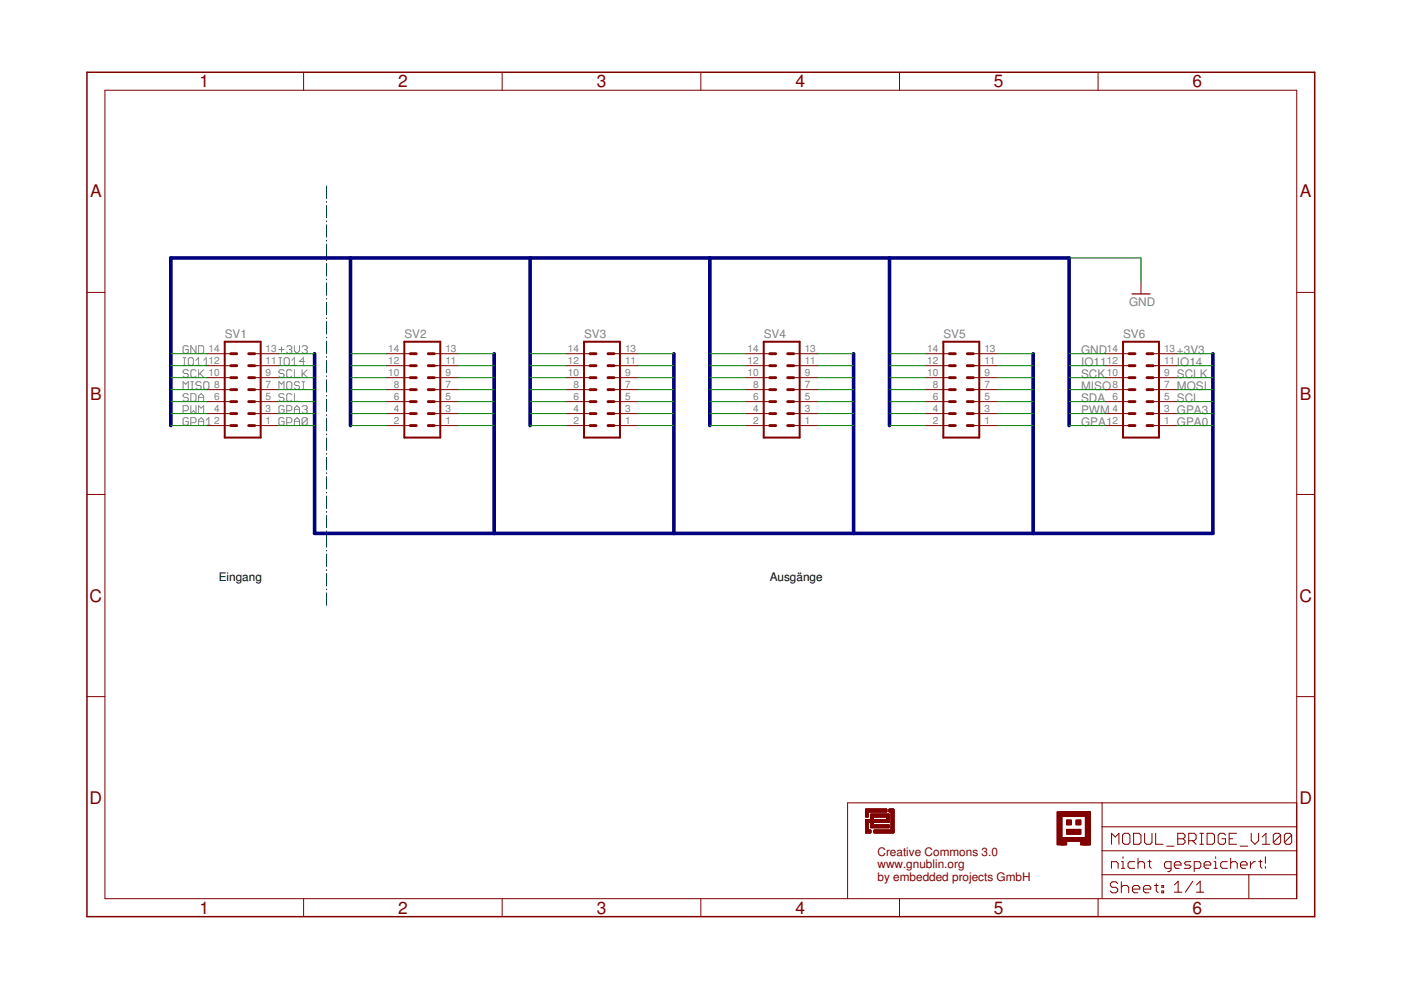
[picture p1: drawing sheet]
<?xml version="1.0" encoding="utf-8"?>
<!DOCTYPE eagle SYSTEM "eagle.dtd">
<eagle version="6.4">
<drawing>
<settings>
<setting alwaysvectorfont="no"/>
<setting verticaltext="up"/>
</settings>
<grid distance="0.1" unitdist="inch" unit="inch" style="lines" multiple="1" display="no" altdistance="0.01" altunitdist="inch" altunit="inch"/>
<schematic xreflabel="%F%N/%S.%C%R" xrefpart="/%S.%C%R">
<libraries>
<library name="frames">
<symbols>
<symbol name="A4L-LOC">
<wire x1="256.54" y1="3.81" x2="256.54" y2="8.89" width="0.1016" layer="94"/>
<wire x1="256.54" y1="8.89" x2="256.54" y2="13.97" width="0.1016" layer="94"/>
<wire x1="256.54" y1="13.97" x2="256.54" y2="19.05" width="0.1016" layer="94"/>
<wire x1="256.54" y1="19.05" x2="256.54" y2="24.13" width="0.1016" layer="94"/>
<wire x1="161.29" y1="3.81" x2="161.29" y2="24.13" width="0.1016" layer="94"/>
<wire x1="161.29" y1="24.13" x2="215.265" y2="24.13" width="0.1016" layer="94"/>
<wire x1="215.265" y1="24.13" x2="256.54" y2="24.13" width="0.1016" layer="94"/>
<wire x1="246.38" y1="3.81" x2="246.38" y2="8.89" width="0.1016" layer="94"/>
<wire x1="246.38" y1="8.89" x2="256.54" y2="8.89" width="0.1016" layer="94"/>
<wire x1="246.38" y1="8.89" x2="215.265" y2="8.89" width="0.1016" layer="94"/>
<wire x1="215.265" y1="8.89" x2="215.265" y2="3.81" width="0.1016" layer="94"/>
<wire x1="215.265" y1="8.89" x2="215.265" y2="13.97" width="0.1016" layer="94"/>
<wire x1="215.265" y1="13.97" x2="256.54" y2="13.97" width="0.1016" layer="94"/>
<wire x1="215.265" y1="13.97" x2="215.265" y2="19.05" width="0.1016" layer="94"/>
<wire x1="215.265" y1="19.05" x2="256.54" y2="19.05" width="0.1016" layer="94"/>
<wire x1="215.265" y1="19.05" x2="215.265" y2="24.13" width="0.1016" layer="94"/>
<text x="217.17" y="15.24" size="2.54" layer="94" font="vector">&gt;DRAWING_NAME</text>
<text x="217.17" y="10.16" size="2.286" layer="94" font="vector">&gt;LAST_DATE_TIME</text>
<text x="230.505" y="5.08" size="2.54" layer="94" font="vector">&gt;SHEET</text>
<text x="216.916" y="4.953" size="2.54" layer="94" font="vector">Sheet:</text>
<frame x1="0" y1="0" x2="260.35" y2="179.07" columns="6" rows="4" layer="94"/>
</symbol>
</symbols>
<devicesets>
<deviceset name="A4L-LOC" prefix="FRAME" uservalue="yes">
<gates>
<gate name="G$1" symbol="A4L-LOC" x="0" y="0"/>
</gates>
<devices>
<device name="">
<technologies>
<technology name=""/>
</technologies>
</device>
</devices>
</deviceset>
</devicesets>
</library>
<library name="con-ml">
<symbols>
<symbol name="14P">
<wire x1="3.81" y1="-10.16" x2="-3.81" y2="-10.16" width="0.4064" layer="94"/>
<wire x1="-3.81" y1="10.16" x2="-3.81" y2="-10.16" width="0.4064" layer="94"/>
<wire x1="-3.81" y1="10.16" x2="3.81" y2="10.16" width="0.4064" layer="94"/>
<wire x1="3.81" y1="-10.16" x2="3.81" y2="10.16" width="0.4064" layer="94"/>
<wire x1="2.54" y1="5.08" x2="3.175" y2="5.08" width="0.1524" layer="94"/>
<wire x1="1.27" y1="2.54" x2="2.54" y2="2.54" width="0.6096" layer="94"/>
<wire x1="1.27" y1="0" x2="2.54" y2="0" width="0.6096" layer="94"/>
<wire x1="1.27" y1="-2.54" x2="2.54" y2="-2.54" width="0.6096" layer="94"/>
<wire x1="1.27" y1="-5.08" x2="2.54" y2="-5.08" width="0.6096" layer="94"/>
<wire x1="1.27" y1="-7.62" x2="2.54" y2="-7.62" width="0.6096" layer="94"/>
<wire x1="-2.54" y1="2.54" x2="-1.27" y2="2.54" width="0.6096" layer="94"/>
<wire x1="-2.54" y1="0" x2="-1.27" y2="0" width="0.6096" layer="94"/>
<wire x1="-2.54" y1="-2.54" x2="-1.27" y2="-2.54" width="0.6096" layer="94"/>
<wire x1="-2.54" y1="-5.08" x2="-1.27" y2="-5.08" width="0.6096" layer="94"/>
<wire x1="-2.54" y1="-7.62" x2="-1.27" y2="-7.62" width="0.6096" layer="94"/>
<wire x1="1.27" y1="5.08" x2="2.54" y2="5.08" width="0.6096" layer="94"/>
<wire x1="1.27" y1="7.62" x2="2.54" y2="7.62" width="0.6096" layer="94"/>
<wire x1="-2.54" y1="5.08" x2="-1.27" y2="5.08" width="0.6096" layer="94"/>
<wire x1="-2.54" y1="7.62" x2="-1.27" y2="7.62" width="0.6096" layer="94"/>
<text x="-3.81" y="-12.7" size="1.778" layer="96">&gt;VALUE</text>
<text x="-3.81" y="10.922" size="1.778" layer="95">&gt;NAME</text>
<pin name="1" x="7.62" y="-7.62" visible="pad" length="middle" direction="pas" rot="R180"/>
<pin name="3" x="7.62" y="-5.08" visible="pad" length="middle" direction="pas" rot="R180"/>
<pin name="5" x="7.62" y="-2.54" visible="pad" length="middle" direction="pas" rot="R180"/>
<pin name="7" x="7.62" y="0" visible="pad" length="middle" direction="pas" rot="R180"/>
<pin name="9" x="7.62" y="2.54" visible="pad" length="middle" direction="pas" rot="R180"/>
<pin name="11" x="7.62" y="5.08" visible="pad" length="middle" direction="pas" rot="R180"/>
<pin name="13" x="7.62" y="7.62" visible="pad" length="middle" direction="pas" rot="R180"/>
<pin name="2" x="-7.62" y="-7.62" visible="pad" length="middle" direction="pas"/>
<pin name="4" x="-7.62" y="-5.08" visible="pad" length="middle" direction="pas"/>
<pin name="6" x="-7.62" y="-2.54" visible="pad" length="middle" direction="pas"/>
<pin name="12" x="-7.62" y="5.08" visible="pad" length="middle" direction="pas"/>
<pin name="14" x="-7.62" y="7.62" visible="pad" length="middle" direction="pas"/>
<pin name="8" x="-7.62" y="0" visible="pad" length="middle" direction="pas"/>
<pin name="10" x="-7.62" y="2.54" visible="pad" length="middle" direction="pas"/>
</symbol>
</symbols>
<devicesets>
<deviceset name="ML14" prefix="SV" uservalue="yes">
<gates>
<gate name="1" symbol="14P" x="0" y="0"/>
</gates>
<devices>
<device name="" package="ML14">
<connects>
<connect gate="1" pin="1" pad="1"/>
<connect gate="1" pin="10" pad="10"/>
<connect gate="1" pin="11" pad="11"/>
<connect gate="1" pin="12" pad="12"/>
<connect gate="1" pin="13" pad="13"/>
<connect gate="1" pin="14" pad="14"/>
<connect gate="1" pin="2" pad="2"/>
<connect gate="1" pin="3" pad="3"/>
<connect gate="1" pin="4" pad="4"/>
<connect gate="1" pin="5" pad="5"/>
<connect gate="1" pin="6" pad="6"/>
<connect gate="1" pin="7" pad="7"/>
<connect gate="1" pin="8" pad="8"/>
<connect gate="1" pin="9" pad="9"/>
</connects>
<technologies>
<technology name=""/>
</technologies>
</device>
</devices>
</deviceset>
</devicesets>
</library>
<library name="EmbeddedProjectsLogos2">
<symbols>
<symbol name="EMBEDDEDPROJECTSLOGO">
<rectangle x1="0" y1="0" x2="1.1" y2="0.55" layer="97"/>
<rectangle x1="1.8" y1="0" x2="6" y2="0.55" layer="97"/>
<rectangle x1="5.45" y1="0.5" x2="6" y2="5" layer="97"/>
<rectangle x1="0" y1="0.55" x2="0.55" y2="2.8" layer="97"/>
<rectangle x1="0" y1="3.4" x2="0.55" y2="5" layer="97"/>
<rectangle x1="0.55" y1="4.45" x2="4.5" y2="5" layer="97"/>
<rectangle x1="5" y1="4.45" x2="5.45" y2="5" layer="97"/>
<rectangle x1="1.1" y1="1.1" x2="5" y2="1.65" layer="97"/>
<rectangle x1="0.55" y1="2.25" x2="5" y2="2.8" layer="97"/>
<rectangle x1="1.1" y1="3.4" x2="5" y2="3.95" layer="97"/>
<rectangle x1="4.45" y1="2.8" x2="5" y2="3.4" layer="97"/>
<rectangle x1="1.1" y1="1.65" x2="1.65" y2="3.4" layer="97"/>
<rectangle x1="0" y1="0" x2="1.1" y2="0.55" layer="97"/>
<rectangle x1="1.8" y1="0" x2="6" y2="0.55" layer="97"/>
<rectangle x1="5.45" y1="0.5" x2="6" y2="5" layer="97"/>
<rectangle x1="0" y1="0.55" x2="0.55" y2="2.8" layer="97"/>
<rectangle x1="0" y1="3.4" x2="0.55" y2="5" layer="97"/>
<rectangle x1="0.55" y1="4.45" x2="4.5" y2="5" layer="97"/>
<rectangle x1="5" y1="4.45" x2="5.45" y2="5" layer="97"/>
<rectangle x1="1.1" y1="1.1" x2="5" y2="1.65" layer="97"/>
<rectangle x1="0.55" y1="2.25" x2="5" y2="2.8" layer="97"/>
<rectangle x1="1.1" y1="3.4" x2="5" y2="3.95" layer="97"/>
<rectangle x1="4.45" y1="2.8" x2="5" y2="3.4" layer="97"/>
<rectangle x1="1.1" y1="1.65" x2="1.65" y2="3.4" layer="97"/>
<rectangle x1="0" y1="0" x2="1.1" y2="0.55" layer="94"/>
<rectangle x1="1.8" y1="0" x2="6" y2="0.55" layer="94"/>
<rectangle x1="5.45" y1="0.5" x2="6" y2="5" layer="94"/>
<rectangle x1="0" y1="0.55" x2="0.55" y2="2.8" layer="94"/>
<rectangle x1="0" y1="3.4" x2="0.55" y2="5" layer="94"/>
<rectangle x1="0.55" y1="4.45" x2="4.5" y2="5" layer="94"/>
<rectangle x1="5" y1="4.45" x2="5.45" y2="5" layer="94"/>
<rectangle x1="1.1" y1="1.1" x2="5" y2="1.65" layer="94"/>
<rectangle x1="0.55" y1="2.25" x2="5" y2="2.8" layer="94"/>
<rectangle x1="1.1" y1="3.4" x2="5" y2="3.95" layer="94"/>
<rectangle x1="4.45" y1="2.8" x2="5" y2="3.4" layer="94"/>
<rectangle x1="1.1" y1="1.65" x2="1.65" y2="3.4" layer="94"/>
<rectangle x1="0" y1="0" x2="1.1" y2="0.55" layer="97"/>
<rectangle x1="1.8" y1="0" x2="6" y2="0.55" layer="97"/>
<rectangle x1="5.45" y1="0.5" x2="6" y2="5" layer="97"/>
<rectangle x1="0" y1="0.55" x2="0.55" y2="2.8" layer="97"/>
<rectangle x1="0" y1="3.4" x2="0.55" y2="5" layer="97"/>
<rectangle x1="0.55" y1="4.45" x2="4.5" y2="5" layer="97"/>
<rectangle x1="5" y1="4.45" x2="5.45" y2="5" layer="97"/>
<rectangle x1="1.1" y1="1.1" x2="5" y2="1.65" layer="97"/>
<rectangle x1="0.55" y1="2.25" x2="5" y2="2.8" layer="97"/>
<rectangle x1="1.1" y1="3.4" x2="5" y2="3.95" layer="97"/>
<rectangle x1="4.45" y1="2.8" x2="5" y2="3.4" layer="97"/>
<rectangle x1="1.1" y1="1.65" x2="1.65" y2="3.4" layer="97"/>
<rectangle x1="0" y1="0" x2="1.1" y2="0.55" layer="97"/>
<rectangle x1="1.8" y1="0" x2="6" y2="0.55" layer="97"/>
<rectangle x1="5.45" y1="0.5" x2="6" y2="5" layer="97"/>
<rectangle x1="0" y1="0.55" x2="0.55" y2="2.8" layer="97"/>
<rectangle x1="0" y1="3.4" x2="0.55" y2="5" layer="97"/>
<rectangle x1="0.55" y1="4.45" x2="4.5" y2="5" layer="97"/>
<rectangle x1="5" y1="4.45" x2="5.45" y2="5" layer="97"/>
<rectangle x1="1.1" y1="1.1" x2="5" y2="1.65" layer="97"/>
<rectangle x1="0.55" y1="2.25" x2="5" y2="2.8" layer="97"/>
<rectangle x1="1.1" y1="3.4" x2="5" y2="3.95" layer="97"/>
<rectangle x1="4.45" y1="2.8" x2="5" y2="3.4" layer="97"/>
<rectangle x1="1.1" y1="1.65" x2="1.65" y2="3.4" layer="97"/>
<rectangle x1="0" y1="0" x2="1.1" y2="0.55" layer="94"/>
<rectangle x1="1.8" y1="0" x2="6" y2="0.55" layer="94"/>
<rectangle x1="5.45" y1="0.5" x2="6" y2="5" layer="94"/>
<rectangle x1="0" y1="0.55" x2="0.55" y2="2.8" layer="94"/>
<rectangle x1="0" y1="3.4" x2="0.55" y2="5" layer="94"/>
<rectangle x1="0.55" y1="4.45" x2="4.5" y2="5" layer="94"/>
<rectangle x1="5" y1="4.45" x2="5.45" y2="5" layer="94"/>
<rectangle x1="1.1" y1="1.1" x2="5" y2="1.65" layer="94"/>
<rectangle x1="0.55" y1="2.25" x2="5" y2="2.8" layer="94"/>
<rectangle x1="1.1" y1="3.4" x2="5" y2="3.95" layer="94"/>
<rectangle x1="4.45" y1="2.8" x2="5" y2="3.4" layer="94"/>
<rectangle x1="1.1" y1="1.65" x2="1.65" y2="3.4" layer="94"/>
<rectangle x1="0" y1="0" x2="1.1" y2="0.55" layer="97"/>
<rectangle x1="1.8" y1="0" x2="6" y2="0.55" layer="97"/>
<rectangle x1="5.45" y1="0.5" x2="6" y2="5" layer="97"/>
<rectangle x1="0" y1="0.55" x2="0.55" y2="2.8" layer="97"/>
<rectangle x1="0" y1="3.4" x2="0.55" y2="5" layer="97"/>
<rectangle x1="0.55" y1="4.45" x2="4.5" y2="5" layer="97"/>
<rectangle x1="5" y1="4.45" x2="5.45" y2="5" layer="97"/>
<rectangle x1="1.1" y1="1.1" x2="5" y2="1.65" layer="97"/>
<rectangle x1="0.55" y1="2.25" x2="5" y2="2.8" layer="97"/>
<rectangle x1="1.1" y1="3.4" x2="5" y2="3.95" layer="97"/>
<rectangle x1="4.45" y1="2.8" x2="5" y2="3.4" layer="97"/>
<rectangle x1="1.1" y1="1.65" x2="1.65" y2="3.4" layer="97"/>
<rectangle x1="0" y1="0" x2="1.1" y2="0.55" layer="97"/>
<rectangle x1="1.8" y1="0" x2="6" y2="0.55" layer="97"/>
<rectangle x1="5.45" y1="0.5" x2="6" y2="5" layer="97"/>
<rectangle x1="0" y1="0.55" x2="0.55" y2="2.8" layer="97"/>
<rectangle x1="0" y1="3.4" x2="0.55" y2="5" layer="97"/>
<rectangle x1="0.55" y1="4.45" x2="4.5" y2="5" layer="97"/>
<rectangle x1="5" y1="4.45" x2="5.45" y2="5" layer="97"/>
<rectangle x1="1.1" y1="1.1" x2="5" y2="1.65" layer="97"/>
<rectangle x1="0.55" y1="2.25" x2="5" y2="2.8" layer="97"/>
<rectangle x1="1.1" y1="3.4" x2="5" y2="3.95" layer="97"/>
<rectangle x1="4.45" y1="2.8" x2="5" y2="3.4" layer="97"/>
<rectangle x1="1.1" y1="1.65" x2="1.65" y2="3.4" layer="97"/>
<rectangle x1="0" y1="0" x2="1.1" y2="0.55" layer="94"/>
<rectangle x1="1.8" y1="0" x2="6" y2="0.55" layer="94"/>
<rectangle x1="5.45" y1="0.5" x2="6" y2="5" layer="94"/>
<rectangle x1="0" y1="0.55" x2="0.55" y2="2.8" layer="94"/>
<rectangle x1="0" y1="3.4" x2="0.55" y2="5" layer="94"/>
<rectangle x1="0.55" y1="4.45" x2="4.5" y2="5" layer="94"/>
<rectangle x1="5" y1="4.45" x2="5.45" y2="5" layer="94"/>
<rectangle x1="1.1" y1="1.1" x2="5" y2="1.65" layer="94"/>
<rectangle x1="0.55" y1="2.25" x2="5" y2="2.8" layer="94"/>
<rectangle x1="1.1" y1="3.4" x2="5" y2="3.95" layer="94"/>
<rectangle x1="4.45" y1="2.8" x2="5" y2="3.4" layer="94"/>
<rectangle x1="1.1" y1="1.65" x2="1.65" y2="3.4" layer="94"/>
<rectangle x1="0" y1="0" x2="1.1" y2="0.55" layer="97"/>
<rectangle x1="1.8" y1="0" x2="6" y2="0.55" layer="97"/>
<rectangle x1="5.45" y1="0.5" x2="6" y2="5" layer="97"/>
<rectangle x1="0" y1="0.55" x2="0.55" y2="2.8" layer="97"/>
<rectangle x1="0" y1="3.4" x2="0.55" y2="5" layer="97"/>
<rectangle x1="0.55" y1="4.45" x2="4.5" y2="5" layer="97"/>
<rectangle x1="5" y1="4.45" x2="5.45" y2="5" layer="97"/>
<rectangle x1="1.1" y1="1.1" x2="5" y2="1.65" layer="97"/>
<rectangle x1="0.55" y1="2.25" x2="5" y2="2.8" layer="97"/>
<rectangle x1="1.1" y1="3.4" x2="5" y2="3.95" layer="97"/>
<rectangle x1="4.45" y1="2.8" x2="5" y2="3.4" layer="97"/>
<rectangle x1="1.1" y1="1.65" x2="1.65" y2="3.4" layer="97"/>
<rectangle x1="0" y1="0" x2="1.1" y2="0.55" layer="97"/>
<rectangle x1="1.8" y1="0" x2="6" y2="0.55" layer="97"/>
<rectangle x1="5.45" y1="0.5" x2="6" y2="5" layer="97"/>
<rectangle x1="0" y1="0.55" x2="0.55" y2="2.8" layer="97"/>
<rectangle x1="0" y1="3.4" x2="0.55" y2="5" layer="97"/>
<rectangle x1="0.55" y1="4.45" x2="4.5" y2="5" layer="97"/>
<rectangle x1="5" y1="4.45" x2="5.45" y2="5" layer="97"/>
<rectangle x1="1.1" y1="1.1" x2="5" y2="1.65" layer="97"/>
<rectangle x1="0.55" y1="2.25" x2="5" y2="2.8" layer="97"/>
<rectangle x1="1.1" y1="3.4" x2="5" y2="3.95" layer="97"/>
<rectangle x1="4.45" y1="2.8" x2="5" y2="3.4" layer="97"/>
<rectangle x1="1.1" y1="1.65" x2="1.65" y2="3.4" layer="97"/>
<rectangle x1="0" y1="0" x2="1.1" y2="0.55" layer="94"/>
<rectangle x1="1.8" y1="0" x2="6" y2="0.55" layer="94"/>
<rectangle x1="5.45" y1="0.5" x2="6" y2="5" layer="94"/>
<rectangle x1="0" y1="0.55" x2="0.55" y2="2.8" layer="94"/>
<rectangle x1="0" y1="3.4" x2="0.55" y2="5" layer="94"/>
<rectangle x1="0.55" y1="4.45" x2="4.5" y2="5" layer="94"/>
<rectangle x1="5" y1="4.45" x2="5.45" y2="5" layer="94"/>
<rectangle x1="1.1" y1="1.1" x2="5" y2="1.65" layer="94"/>
<rectangle x1="0.55" y1="2.25" x2="5" y2="2.8" layer="94"/>
<rectangle x1="1.1" y1="3.4" x2="5" y2="3.95" layer="94"/>
<rectangle x1="4.45" y1="2.8" x2="5" y2="3.4" layer="94"/>
<rectangle x1="1.1" y1="1.65" x2="1.65" y2="3.4" layer="94"/>
</symbol>
<symbol name="GNUBLINLOGO">
<rectangle x1="0.75" y1="6.25" x2="6.25" y2="7" layer="94"/>
<rectangle x1="6.25" y1="0" x2="7" y2="7" layer="94"/>
<rectangle x1="0.7" y1="0" x2="1.5" y2="0.8" layer="94"/>
<rectangle x1="5.5" y1="0" x2="6.3" y2="0.8" layer="94"/>
<rectangle x1="2" y1="2.25" x2="5" y2="3.25" layer="94"/>
<rectangle x1="2" y1="4.25" x2="3" y2="5.25" layer="94"/>
<rectangle x1="0" y1="0" x2="1" y2="7" layer="94"/>
<rectangle x1="1" y1="6" x2="6" y2="7" layer="94"/>
<rectangle x1="6" y1="0" x2="7" y2="7" layer="94"/>
<rectangle x1="1" y1="0.75" x2="6" y2="1.5" layer="94"/>
<rectangle x1="1" y1="0" x2="2" y2="1" layer="94"/>
<rectangle x1="5" y1="0" x2="6" y2="1" layer="94"/>
<rectangle x1="4" y1="4.25" x2="5" y2="5.25" layer="94"/>
<rectangle x1="0.75" y1="6.25" x2="6.25" y2="7" layer="94"/>
<rectangle x1="6.25" y1="0" x2="7" y2="7" layer="94"/>
<rectangle x1="0.7" y1="0" x2="1.5" y2="0.8" layer="94"/>
<rectangle x1="5.5" y1="0" x2="6.3" y2="0.8" layer="94"/>
<rectangle x1="2" y1="2.25" x2="5" y2="3.25" layer="94"/>
<rectangle x1="2" y1="4.25" x2="3" y2="5.25" layer="94"/>
<rectangle x1="0" y1="0" x2="1" y2="7" layer="94"/>
<rectangle x1="1" y1="6" x2="6" y2="7" layer="94"/>
<rectangle x1="6" y1="0" x2="7" y2="7" layer="94"/>
<rectangle x1="1" y1="0.75" x2="6" y2="1.5" layer="94"/>
<rectangle x1="1" y1="0" x2="2" y2="1" layer="94"/>
<rectangle x1="5" y1="0" x2="6" y2="1" layer="94"/>
<rectangle x1="4" y1="4.25" x2="5" y2="5.25" layer="94"/>
</symbol>
</symbols>
<devicesets>
<deviceset name="EPLOGO">
<gates>
<gate name="G$1" symbol="EMBEDDEDPROJECTSLOGO" x="-2.54" y="0"/>
</gates>
<devices>
<device name="" package="EPLOGOKUPFER">
<technologies>
<technology name=""/>
</technologies>
</device>
<device name="SIEB" package="EPLOGOSIEBDRUCK">
<technologies>
<technology name=""/>
</technologies>
</device>
</devices>
</deviceset>
<deviceset name="GNUBLINLOGO">
<gates>
<gate name="G$1" symbol="GNUBLINLOGO" x="-2.54" y="-2.54"/>
</gates>
<devices>
<device name="" package="GNUKUPFER">
<technologies>
<technology name=""/>
</technologies>
</device>
<device name="SIEB" package="GNUSIEBDRUCK">
<technologies>
<technology name=""/>
</technologies>
</device>
</devices>
</deviceset>
</devicesets>
</library>
<library name="supply1">
<symbols>
<symbol name="GND">
<wire x1="-1.905" y1="0" x2="1.905" y2="0" width="0.254" layer="94"/>
<text x="-2.54" y="-2.54" size="1.778" layer="96">&gt;VALUE</text>
<pin name="GND" x="0" y="2.54" visible="off" length="short" direction="sup" rot="R270"/>
</symbol>
</symbols>
<devicesets>
<deviceset name="GND" prefix="GND">
<gates>
<gate name="1" symbol="GND" x="0" y="0"/>
</gates>
<devices>
<device name="">
<technologies>
<technology name=""/>
</technologies>
</device>
</devices>
</deviceset>
</devicesets>
</library>
</libraries>
<attributes>
</attributes>
<variantdefs>
</variantdefs>
<classes>
<class number="0" name="default" width="0" drill="0">
</class>
</classes>
<parts>
<part name="FRAME1" library="frames" deviceset="A4L-LOC" device=""/>
<part name="SV1" library="con-ml" deviceset="ML14" device=""/>
<part name="SV2" library="con-ml" deviceset="ML14" device=""/>
<part name="SV3" library="con-ml" deviceset="ML14" device=""/>
<part name="SV4" library="con-ml" deviceset="ML14" device=""/>
<part name="SV5" library="con-ml" deviceset="ML14" device=""/>
<part name="SV6" library="con-ml" deviceset="ML14" device=""/>
<part name="U$1" library="EmbeddedProjectsLogos2" deviceset="EPLOGO" device="SIEB"/>
<part name="U$2" library="EmbeddedProjectsLogos2" deviceset="GNUBLINLOGO" device="SIEB"/>
<part name="GND1" library="supply1" deviceset="GND" device=""/>
</parts>
<sheets>
<sheet>
<plain>
<wire x1="50.8" y1="154.94" x2="50.8" y2="66.04" width="0.1524" layer="106" style="dashdot"/>
<text x="27.94" y="71.12" size="1.778" layer="106">Eingang</text>
<text x="144.78" y="71.12" size="1.778" layer="106">Ausgänge</text>
<text x="167.64" y="7.62" size="1.778" layer="94">Creative Commons 3.0
www.gnublin.org
by embedded projects GmbH</text>
</plain>
<instances>
<instance part="FRAME1" gate="G$1" x="0" y="0"/>
<instance part="SV1" gate="1" x="33.02" y="111.76"/>
<instance part="SV2" gate="1" x="71.12" y="111.76"/>
<instance part="SV3" gate="1" x="109.22" y="111.76"/>
<instance part="SV4" gate="1" x="147.32" y="111.76"/>
<instance part="SV5" gate="1" x="185.42" y="111.76"/>
<instance part="SV6" gate="1" x="223.52" y="111.76"/>
<instance part="U$1" gate="G$1" x="165.1" y="17.78"/>
<instance part="U$2" gate="G$1" x="205.74" y="15.24"/>
<instance part="GND1" gate="1" x="223.52" y="132.08"/>
</instances>
<busses>
<bus name="B$1:GPA1,PWM,SDA,MISO,SCK,IO11,GND">
<segment>
<wire x1="17.78" y1="104.14" x2="17.78" y2="139.7" width="0.762" layer="92"/>
<wire x1="17.78" y1="139.7" x2="55.88" y2="139.7" width="0.762" layer="92"/>
<wire x1="55.88" y1="139.7" x2="55.88" y2="104.14" width="0.762" layer="92"/>
<wire x1="55.88" y1="139.7" x2="93.98" y2="139.7" width="0.762" layer="92"/>
<wire x1="93.98" y1="139.7" x2="93.98" y2="104.14" width="0.762" layer="92"/>
<wire x1="93.98" y1="139.7" x2="132.08" y2="139.7" width="0.762" layer="92"/>
<wire x1="132.08" y1="139.7" x2="132.08" y2="104.14" width="0.762" layer="92"/>
<wire x1="132.08" y1="139.7" x2="170.18" y2="139.7" width="0.762" layer="92"/>
<wire x1="170.18" y1="139.7" x2="170.18" y2="104.14" width="0.762" layer="92"/>
<wire x1="170.18" y1="139.7" x2="208.28" y2="139.7" width="0.762" layer="92"/>
<wire x1="208.28" y1="139.7" x2="208.28" y2="104.14" width="0.762" layer="92"/>
</segment>
</bus>
<bus name="B$2:GPA0,GPA3,SCL,MOSI,SCLK,IO14,+3V3">
<segment>
<wire x1="48.26" y1="119.38" x2="48.26" y2="81.28" width="0.762" layer="92"/>
<wire x1="48.26" y1="81.28" x2="86.36" y2="81.28" width="0.762" layer="92"/>
<wire x1="86.36" y1="81.28" x2="86.36" y2="119.38" width="0.762" layer="92"/>
<wire x1="86.36" y1="81.28" x2="124.46" y2="81.28" width="0.762" layer="92"/>
<wire x1="124.46" y1="81.28" x2="124.46" y2="119.38" width="0.762" layer="92"/>
<wire x1="124.46" y1="81.28" x2="162.56" y2="81.28" width="0.762" layer="92"/>
<wire x1="162.56" y1="81.28" x2="162.56" y2="119.38" width="0.762" layer="92"/>
<wire x1="162.56" y1="81.28" x2="200.66" y2="81.28" width="0.762" layer="92"/>
<wire x1="200.66" y1="81.28" x2="200.66" y2="119.38" width="0.762" layer="92"/>
<wire x1="200.66" y1="81.28" x2="238.76" y2="81.28" width="0.762" layer="92"/>
<wire x1="238.76" y1="81.28" x2="238.76" y2="119.38" width="0.762" layer="92"/>
</segment>
</bus>
</busses>
<nets>
<net name="GPA0" class="0">
<segment>
<pinref part="SV1" gate="1" pin="1"/>
<wire x1="48.26" y1="104.14" x2="40.64" y2="104.14" width="0.1524" layer="91"/>
<label x="40.64" y="104.14" size="1.778" layer="95" font="vector"/>
</segment>
<segment>
<pinref part="SV2" gate="1" pin="1"/>
<wire x1="86.36" y1="104.14" x2="78.74" y2="104.14" width="0.1524" layer="91"/>
</segment>
<segment>
<pinref part="SV3" gate="1" pin="1"/>
<wire x1="124.46" y1="104.14" x2="116.84" y2="104.14" width="0.1524" layer="91"/>
</segment>
<segment>
<pinref part="SV4" gate="1" pin="1"/>
<wire x1="162.56" y1="104.14" x2="154.94" y2="104.14" width="0.1524" layer="91"/>
</segment>
<segment>
<pinref part="SV5" gate="1" pin="1"/>
<wire x1="200.66" y1="104.14" x2="193.04" y2="104.14" width="0.1524" layer="91"/>
</segment>
<segment>
<pinref part="SV6" gate="1" pin="1"/>
<wire x1="238.76" y1="104.14" x2="231.14" y2="104.14" width="0.1524" layer="91"/>
<label x="231.14" y="104.14" size="1.778" layer="95"/>
</segment>
</net>
<net name="GPA3" class="0">
<segment>
<pinref part="SV1" gate="1" pin="3"/>
<wire x1="48.26" y1="106.68" x2="40.64" y2="106.68" width="0.1524" layer="91"/>
<label x="40.64" y="106.68" size="1.778" layer="95" font="vector"/>
</segment>
<segment>
<pinref part="SV2" gate="1" pin="3"/>
<wire x1="86.36" y1="106.68" x2="78.74" y2="106.68" width="0.1524" layer="91"/>
</segment>
<segment>
<pinref part="SV3" gate="1" pin="3"/>
<wire x1="124.46" y1="106.68" x2="116.84" y2="106.68" width="0.1524" layer="91"/>
</segment>
<segment>
<pinref part="SV4" gate="1" pin="3"/>
<wire x1="162.56" y1="106.68" x2="154.94" y2="106.68" width="0.1524" layer="91"/>
</segment>
<segment>
<pinref part="SV5" gate="1" pin="3"/>
<wire x1="200.66" y1="106.68" x2="193.04" y2="106.68" width="0.1524" layer="91"/>
</segment>
<segment>
<pinref part="SV6" gate="1" pin="3"/>
<wire x1="238.76" y1="106.68" x2="231.14" y2="106.68" width="0.1524" layer="91"/>
<label x="231.14" y="106.68" size="1.778" layer="95"/>
</segment>
</net>
<net name="SCL" class="0">
<segment>
<pinref part="SV1" gate="1" pin="5"/>
<wire x1="48.26" y1="109.22" x2="40.64" y2="109.22" width="0.1524" layer="91"/>
<label x="40.64" y="109.22" size="1.778" layer="95" font="vector"/>
</segment>
<segment>
<pinref part="SV2" gate="1" pin="5"/>
<wire x1="86.36" y1="109.22" x2="78.74" y2="109.22" width="0.1524" layer="91"/>
</segment>
<segment>
<pinref part="SV3" gate="1" pin="5"/>
<wire x1="124.46" y1="109.22" x2="116.84" y2="109.22" width="0.1524" layer="91"/>
</segment>
<segment>
<pinref part="SV4" gate="1" pin="5"/>
<wire x1="162.56" y1="109.22" x2="154.94" y2="109.22" width="0.1524" layer="91"/>
</segment>
<segment>
<pinref part="SV5" gate="1" pin="5"/>
<wire x1="200.66" y1="109.22" x2="193.04" y2="109.22" width="0.1524" layer="91"/>
</segment>
<segment>
<pinref part="SV6" gate="1" pin="5"/>
<wire x1="238.76" y1="109.22" x2="231.14" y2="109.22" width="0.1524" layer="91"/>
<label x="231.14" y="109.22" size="1.778" layer="95"/>
</segment>
</net>
<net name="MOSI" class="0">
<segment>
<pinref part="SV1" gate="1" pin="7"/>
<wire x1="48.26" y1="111.76" x2="40.64" y2="111.76" width="0.1524" layer="91"/>
<label x="40.64" y="111.76" size="1.778" layer="95" font="vector"/>
</segment>
<segment>
<pinref part="SV2" gate="1" pin="7"/>
<wire x1="86.36" y1="111.76" x2="78.74" y2="111.76" width="0.1524" layer="91"/>
</segment>
<segment>
<pinref part="SV3" gate="1" pin="7"/>
<wire x1="124.46" y1="111.76" x2="116.84" y2="111.76" width="0.1524" layer="91"/>
</segment>
<segment>
<pinref part="SV4" gate="1" pin="7"/>
<wire x1="162.56" y1="111.76" x2="154.94" y2="111.76" width="0.1524" layer="91"/>
</segment>
<segment>
<pinref part="SV5" gate="1" pin="7"/>
<wire x1="200.66" y1="111.76" x2="193.04" y2="111.76" width="0.1524" layer="91"/>
</segment>
<segment>
<pinref part="SV6" gate="1" pin="7"/>
<wire x1="238.76" y1="111.76" x2="231.14" y2="111.76" width="0.1524" layer="91"/>
<label x="231.14" y="111.76" size="1.778" layer="95"/>
</segment>
</net>
<net name="SCLK" class="0">
<segment>
<pinref part="SV1" gate="1" pin="9"/>
<wire x1="48.26" y1="114.3" x2="40.64" y2="114.3" width="0.1524" layer="91"/>
<label x="40.64" y="114.3" size="1.778" layer="95" font="vector"/>
</segment>
<segment>
<pinref part="SV2" gate="1" pin="9"/>
<wire x1="86.36" y1="114.3" x2="78.74" y2="114.3" width="0.1524" layer="91"/>
</segment>
<segment>
<pinref part="SV3" gate="1" pin="9"/>
<wire x1="124.46" y1="114.3" x2="116.84" y2="114.3" width="0.1524" layer="91"/>
</segment>
<segment>
<pinref part="SV4" gate="1" pin="9"/>
<wire x1="162.56" y1="114.3" x2="154.94" y2="114.3" width="0.1524" layer="91"/>
</segment>
<segment>
<pinref part="SV5" gate="1" pin="9"/>
<wire x1="200.66" y1="114.3" x2="193.04" y2="114.3" width="0.1524" layer="91"/>
</segment>
<segment>
<pinref part="SV6" gate="1" pin="9"/>
<wire x1="238.76" y1="114.3" x2="231.14" y2="114.3" width="0.1524" layer="91"/>
<label x="231.14" y="114.3" size="1.778" layer="95"/>
</segment>
</net>
<net name="IO14" class="0">
<segment>
<pinref part="SV1" gate="1" pin="11"/>
<wire x1="48.26" y1="116.84" x2="40.64" y2="116.84" width="0.1524" layer="91"/>
<label x="40.64" y="116.84" size="1.778" layer="95" font="vector"/>
</segment>
<segment>
<pinref part="SV2" gate="1" pin="11"/>
<wire x1="86.36" y1="116.84" x2="78.74" y2="116.84" width="0.1524" layer="91"/>
</segment>
<segment>
<pinref part="SV3" gate="1" pin="11"/>
<wire x1="124.46" y1="116.84" x2="116.84" y2="116.84" width="0.1524" layer="91"/>
</segment>
<segment>
<pinref part="SV4" gate="1" pin="11"/>
<wire x1="162.56" y1="116.84" x2="154.94" y2="116.84" width="0.1524" layer="91"/>
</segment>
<segment>
<pinref part="SV5" gate="1" pin="11"/>
<wire x1="200.66" y1="116.84" x2="193.04" y2="116.84" width="0.1524" layer="91"/>
</segment>
<segment>
<pinref part="SV6" gate="1" pin="11"/>
<wire x1="238.76" y1="116.84" x2="231.14" y2="116.84" width="0.1524" layer="91"/>
<label x="231.14" y="116.84" size="1.778" layer="95"/>
</segment>
</net>
<net name="+3V3" class="0">
<segment>
<pinref part="SV1" gate="1" pin="13"/>
<wire x1="48.26" y1="119.38" x2="40.64" y2="119.38" width="0.1524" layer="91"/>
<label x="40.64" y="119.38" size="1.778" layer="95" font="vector"/>
</segment>
<segment>
<pinref part="SV2" gate="1" pin="13"/>
<wire x1="86.36" y1="119.38" x2="78.74" y2="119.38" width="0.1524" layer="91"/>
</segment>
<segment>
<pinref part="SV3" gate="1" pin="13"/>
<wire x1="124.46" y1="119.38" x2="116.84" y2="119.38" width="0.1524" layer="91"/>
</segment>
<segment>
<pinref part="SV4" gate="1" pin="13"/>
<wire x1="162.56" y1="119.38" x2="154.94" y2="119.38" width="0.1524" layer="91"/>
</segment>
<segment>
<pinref part="SV5" gate="1" pin="13"/>
<wire x1="200.66" y1="119.38" x2="193.04" y2="119.38" width="0.1524" layer="91"/>
</segment>
<segment>
<pinref part="SV6" gate="1" pin="13"/>
<wire x1="238.76" y1="119.38" x2="231.14" y2="119.38" width="0.1524" layer="91"/>
<label x="231.14" y="119.38" size="1.778" layer="95"/>
</segment>
</net>
<net name="GPA1" class="0">
<segment>
<pinref part="SV1" gate="1" pin="2"/>
<wire x1="17.78" y1="104.14" x2="25.4" y2="104.14" width="0.1524" layer="91"/>
<label x="20.32" y="104.14" size="1.778" layer="95" font="vector"/>
</segment>
<segment>
<pinref part="SV2" gate="1" pin="2"/>
<wire x1="55.88" y1="104.14" x2="63.5" y2="104.14" width="0.1524" layer="91"/>
</segment>
<segment>
<pinref part="SV3" gate="1" pin="2"/>
<wire x1="93.98" y1="104.14" x2="101.6" y2="104.14" width="0.1524" layer="91"/>
</segment>
<segment>
<pinref part="SV4" gate="1" pin="2"/>
<wire x1="132.08" y1="104.14" x2="139.7" y2="104.14" width="0.1524" layer="91"/>
</segment>
<segment>
<pinref part="SV5" gate="1" pin="2"/>
<wire x1="170.18" y1="104.14" x2="177.8" y2="104.14" width="0.1524" layer="91"/>
</segment>
<segment>
<pinref part="SV6" gate="1" pin="2"/>
<wire x1="208.28" y1="104.14" x2="215.9" y2="104.14" width="0.1524" layer="91"/>
<label x="210.82" y="104.14" size="1.778" layer="95"/>
</segment>
</net>
<net name="PWM" class="0">
<segment>
<pinref part="SV1" gate="1" pin="4"/>
<wire x1="17.78" y1="106.68" x2="25.4" y2="106.68" width="0.1524" layer="91"/>
<label x="20.32" y="106.68" size="1.778" layer="95" font="vector"/>
</segment>
<segment>
<pinref part="SV2" gate="1" pin="4"/>
<wire x1="55.88" y1="106.68" x2="63.5" y2="106.68" width="0.1524" layer="91"/>
</segment>
<segment>
<pinref part="SV3" gate="1" pin="4"/>
<wire x1="93.98" y1="106.68" x2="101.6" y2="106.68" width="0.1524" layer="91"/>
</segment>
<segment>
<pinref part="SV4" gate="1" pin="4"/>
<wire x1="132.08" y1="106.68" x2="139.7" y2="106.68" width="0.1524" layer="91"/>
</segment>
<segment>
<pinref part="SV5" gate="1" pin="4"/>
<wire x1="170.18" y1="106.68" x2="177.8" y2="106.68" width="0.1524" layer="91"/>
</segment>
<segment>
<pinref part="SV6" gate="1" pin="4"/>
<wire x1="208.28" y1="106.68" x2="215.9" y2="106.68" width="0.1524" layer="91"/>
<label x="210.82" y="106.68" size="1.778" layer="95"/>
</segment>
</net>
<net name="SDA" class="0">
<segment>
<pinref part="SV1" gate="1" pin="6"/>
<wire x1="17.78" y1="109.22" x2="25.4" y2="109.22" width="0.1524" layer="91"/>
<label x="20.32" y="109.22" size="1.778" layer="95" font="vector"/>
</segment>
<segment>
<pinref part="SV2" gate="1" pin="6"/>
<wire x1="55.88" y1="109.22" x2="63.5" y2="109.22" width="0.1524" layer="91"/>
</segment>
<segment>
<pinref part="SV3" gate="1" pin="6"/>
<wire x1="93.98" y1="109.22" x2="101.6" y2="109.22" width="0.1524" layer="91"/>
</segment>
<segment>
<pinref part="SV4" gate="1" pin="6"/>
<wire x1="132.08" y1="109.22" x2="139.7" y2="109.22" width="0.1524" layer="91"/>
</segment>
<segment>
<pinref part="SV5" gate="1" pin="6"/>
<wire x1="170.18" y1="109.22" x2="177.8" y2="109.22" width="0.1524" layer="91"/>
</segment>
<segment>
<pinref part="SV6" gate="1" pin="6"/>
<wire x1="208.28" y1="109.22" x2="215.9" y2="109.22" width="0.1524" layer="91"/>
<label x="210.82" y="109.22" size="1.778" layer="95"/>
</segment>
</net>
<net name="MISO" class="0">
<segment>
<pinref part="SV1" gate="1" pin="8"/>
<wire x1="17.78" y1="111.76" x2="25.4" y2="111.76" width="0.1524" layer="91"/>
<label x="20.32" y="111.76" size="1.778" layer="95" font="vector"/>
</segment>
<segment>
<pinref part="SV2" gate="1" pin="8"/>
<wire x1="55.88" y1="111.76" x2="63.5" y2="111.76" width="0.1524" layer="91"/>
</segment>
<segment>
<pinref part="SV3" gate="1" pin="8"/>
<wire x1="93.98" y1="111.76" x2="101.6" y2="111.76" width="0.1524" layer="91"/>
</segment>
<segment>
<pinref part="SV4" gate="1" pin="8"/>
<wire x1="132.08" y1="111.76" x2="139.7" y2="111.76" width="0.1524" layer="91"/>
</segment>
<segment>
<pinref part="SV5" gate="1" pin="8"/>
<wire x1="170.18" y1="111.76" x2="177.8" y2="111.76" width="0.1524" layer="91"/>
</segment>
<segment>
<pinref part="SV6" gate="1" pin="8"/>
<wire x1="208.28" y1="111.76" x2="215.9" y2="111.76" width="0.1524" layer="91"/>
<label x="210.82" y="111.76" size="1.778" layer="95"/>
</segment>
</net>
<net name="SCK" class="0">
<segment>
<pinref part="SV1" gate="1" pin="10"/>
<wire x1="17.78" y1="114.3" x2="25.4" y2="114.3" width="0.1524" layer="91"/>
<label x="20.32" y="114.3" size="1.778" layer="95" font="vector"/>
</segment>
<segment>
<pinref part="SV2" gate="1" pin="10"/>
<wire x1="55.88" y1="114.3" x2="63.5" y2="114.3" width="0.1524" layer="91"/>
</segment>
<segment>
<pinref part="SV3" gate="1" pin="10"/>
<wire x1="93.98" y1="114.3" x2="101.6" y2="114.3" width="0.1524" layer="91"/>
</segment>
<segment>
<pinref part="SV4" gate="1" pin="10"/>
<wire x1="132.08" y1="114.3" x2="139.7" y2="114.3" width="0.1524" layer="91"/>
</segment>
<segment>
<pinref part="SV5" gate="1" pin="10"/>
<wire x1="170.18" y1="114.3" x2="177.8" y2="114.3" width="0.1524" layer="91"/>
</segment>
<segment>
<pinref part="SV6" gate="1" pin="10"/>
<wire x1="208.28" y1="114.3" x2="215.9" y2="114.3" width="0.1524" layer="91"/>
<label x="210.82" y="114.3" size="1.778" layer="95"/>
</segment>
</net>
<net name="IO11" class="0">
<segment>
<pinref part="SV1" gate="1" pin="12"/>
<wire x1="17.78" y1="116.84" x2="25.4" y2="116.84" width="0.1524" layer="91"/>
<label x="20.32" y="116.84" size="1.778" layer="95" font="vector"/>
</segment>
<segment>
<pinref part="SV2" gate="1" pin="12"/>
<wire x1="55.88" y1="116.84" x2="63.5" y2="116.84" width="0.1524" layer="91"/>
</segment>
<segment>
<pinref part="SV3" gate="1" pin="12"/>
<wire x1="93.98" y1="116.84" x2="101.6" y2="116.84" width="0.1524" layer="91"/>
</segment>
<segment>
<pinref part="SV4" gate="1" pin="12"/>
<wire x1="132.08" y1="116.84" x2="139.7" y2="116.84" width="0.1524" layer="91"/>
</segment>
<segment>
<pinref part="SV5" gate="1" pin="12"/>
<wire x1="170.18" y1="116.84" x2="177.8" y2="116.84" width="0.1524" layer="91"/>
</segment>
<segment>
<pinref part="SV6" gate="1" pin="12"/>
<wire x1="208.28" y1="116.84" x2="215.9" y2="116.84" width="0.1524" layer="91"/>
<label x="210.82" y="116.84" size="1.778" layer="95"/>
</segment>
</net>
<net name="GND" class="0">
<segment>
<pinref part="SV1" gate="1" pin="14"/>
<wire x1="17.78" y1="119.38" x2="25.4" y2="119.38" width="0.1524" layer="91"/>
<label x="20.32" y="119.38" size="1.778" layer="95" font="vector"/>
</segment>
<segment>
<pinref part="SV2" gate="1" pin="14"/>
<wire x1="55.88" y1="119.38" x2="63.5" y2="119.38" width="0.1524" layer="91"/>
</segment>
<segment>
<pinref part="SV3" gate="1" pin="14"/>
<wire x1="93.98" y1="119.38" x2="101.6" y2="119.38" width="0.1524" layer="91"/>
</segment>
<segment>
<pinref part="SV4" gate="1" pin="14"/>
<wire x1="132.08" y1="119.38" x2="139.7" y2="119.38" width="0.1524" layer="91"/>
</segment>
<segment>
<pinref part="SV5" gate="1" pin="14"/>
<wire x1="170.18" y1="119.38" x2="177.8" y2="119.38" width="0.1524" layer="91"/>
</segment>
<segment>
<pinref part="SV6" gate="1" pin="14"/>
<wire x1="208.28" y1="119.38" x2="215.9" y2="119.38" width="0.1524" layer="91"/>
<label x="210.82" y="119.38" size="1.778" layer="95"/>
</segment>
<segment>
<pinref part="GND1" gate="1" pin="GND"/>
<wire x1="208.28" y1="139.7" x2="223.52" y2="139.7" width="0.1524" layer="91"/>
<wire x1="223.52" y1="139.7" x2="223.52" y2="134.62" width="0.1524" layer="91"/>
</segment>
</net>
</nets>
</sheet>
</sheets>
</schematic>
</drawing>
<compatibility>
<note version="6.3" minversion="6.2.2" severity="warning">
Since Version 6.2.2 text objects can contain more than one line,
which will not be processed correctly with this version.
</note>
</compatibility>
</eagle>
